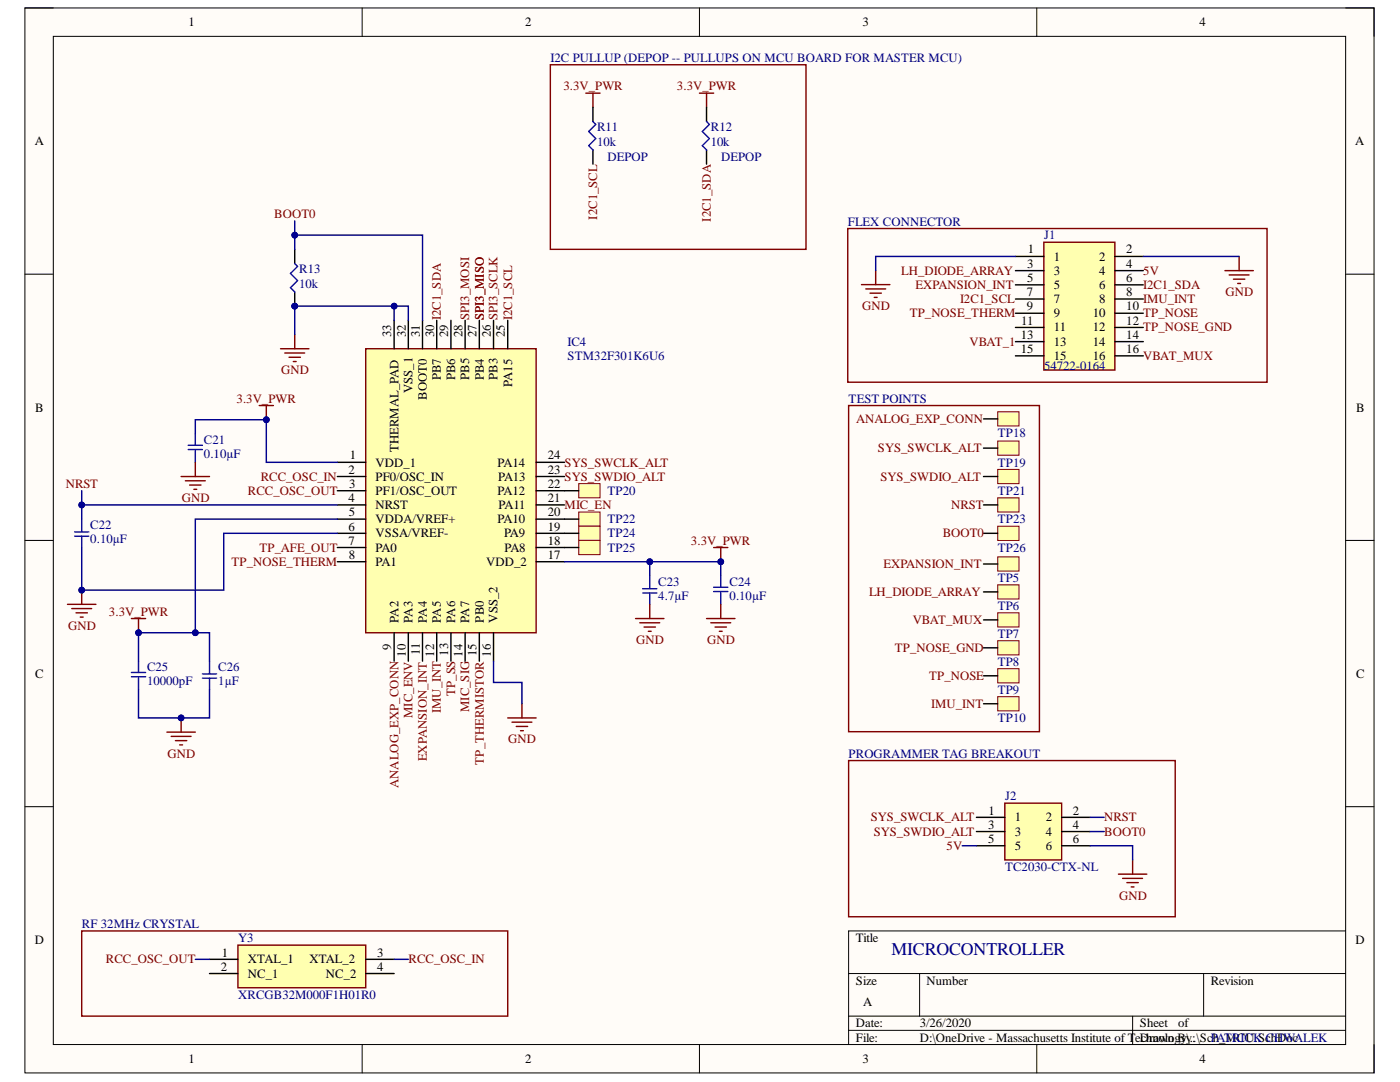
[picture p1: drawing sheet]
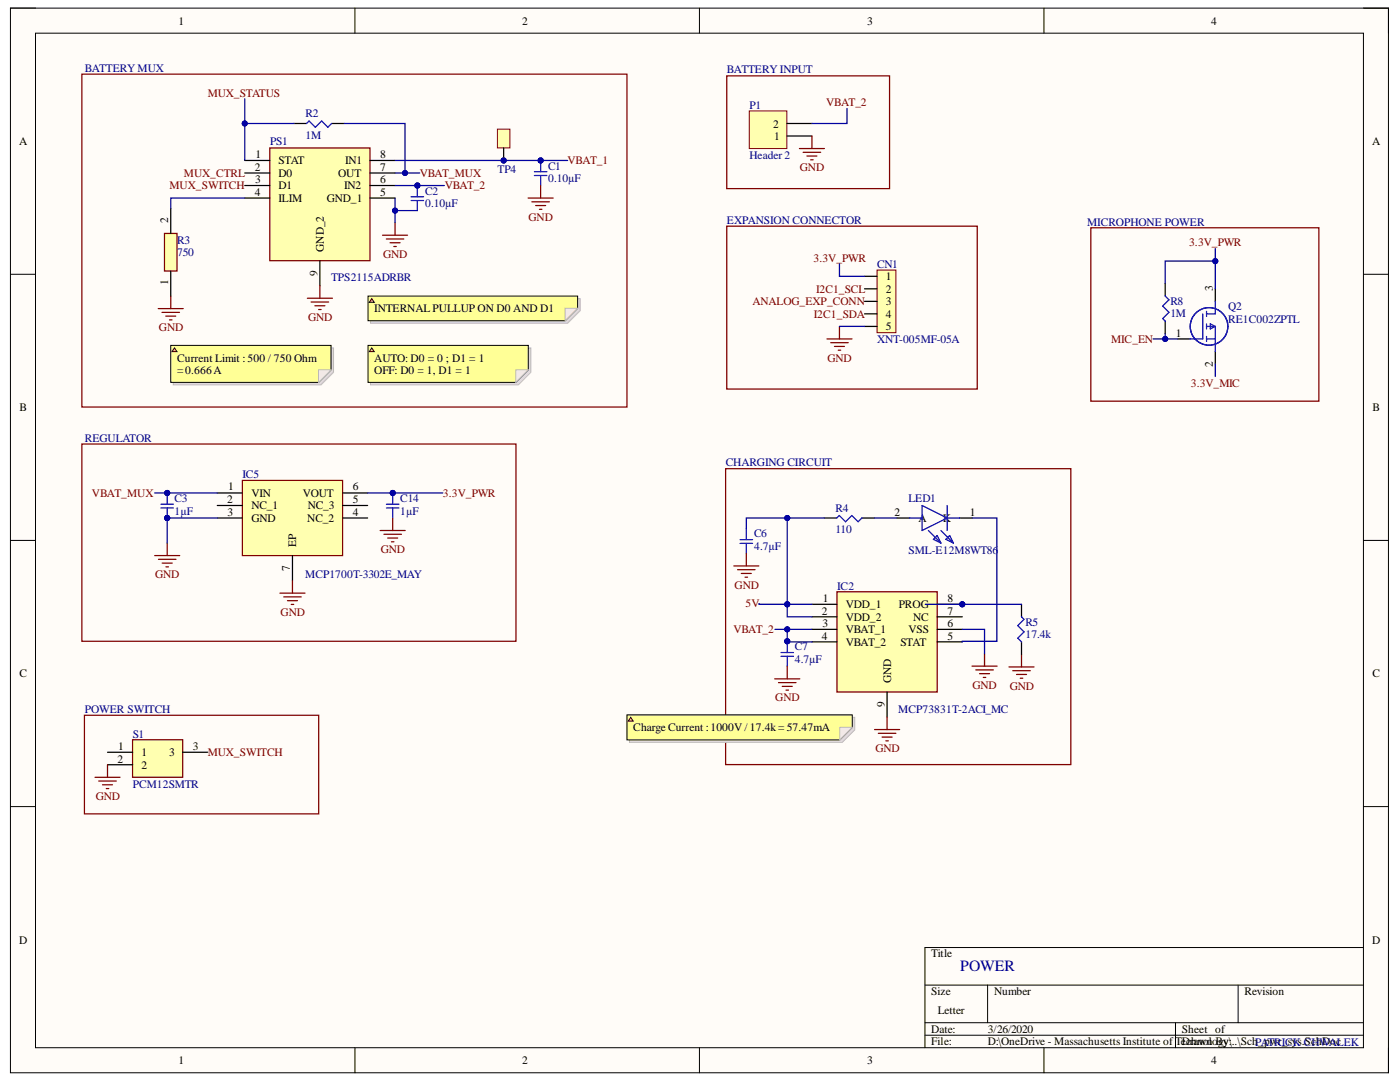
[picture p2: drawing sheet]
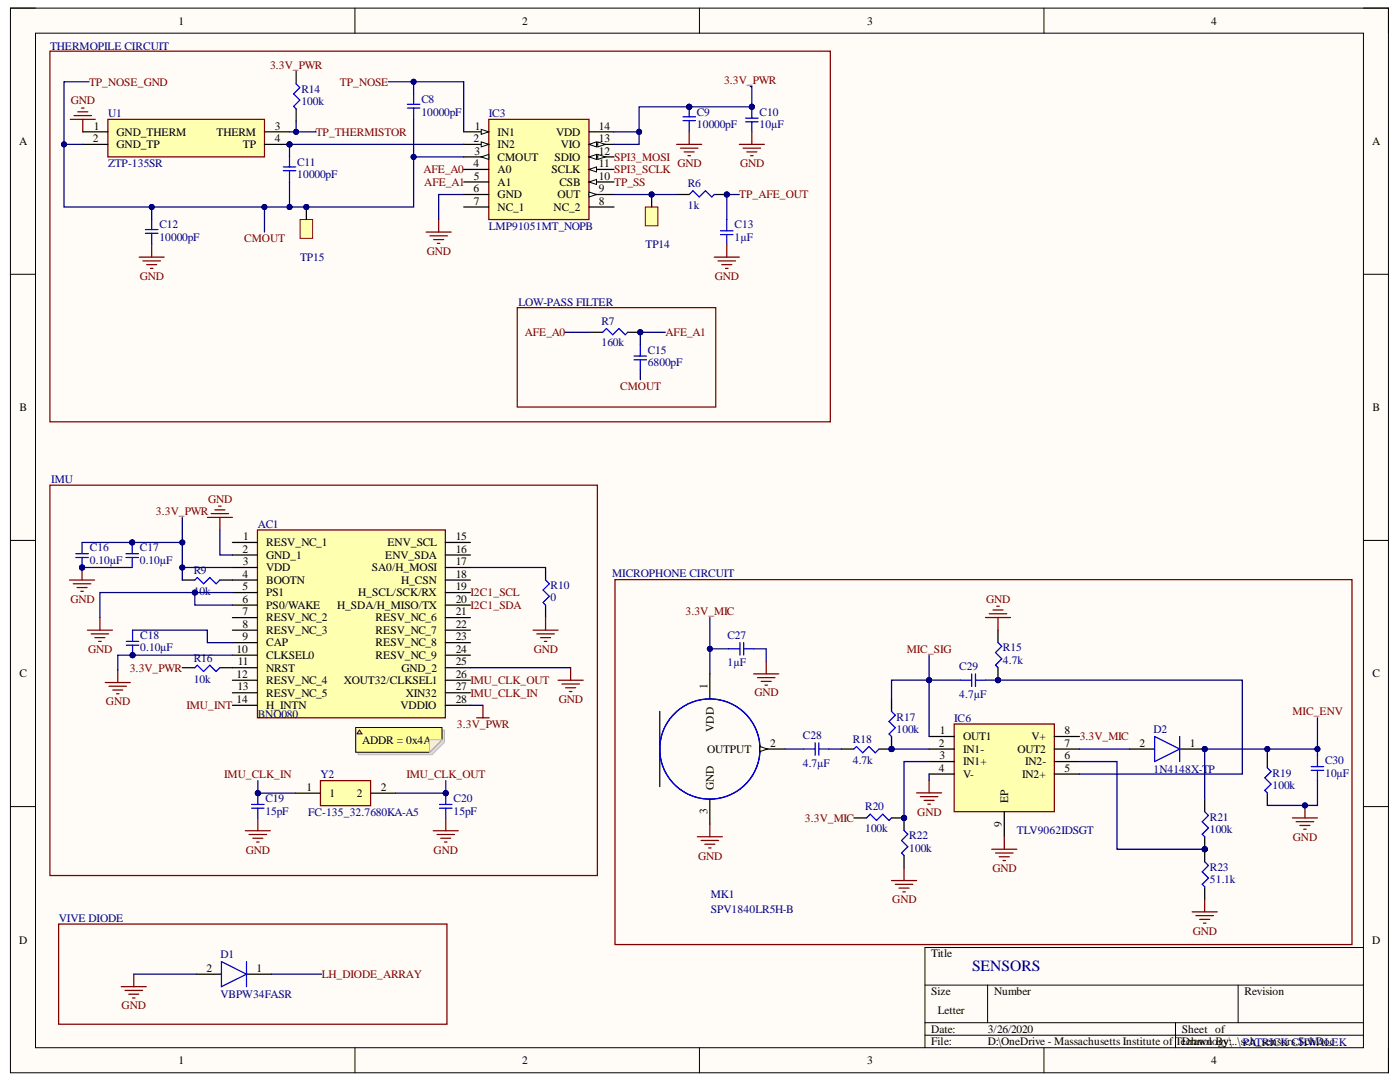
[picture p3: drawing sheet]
# Altium project POWER_PCB.PrjPcb
3 sheets, 88 parts. Net scope: global (net labels, ports and power ports of the same name join across sheets).
Board file: POWER_PCB_v2.PcbDoc
Sheets:
  Sch_pwr_sys.SchDoc
  sch_sensors.SchDoc
  Sch_MCU.SchDoc

## Sheet Sch_pwr_sys.SchDoc
size Letter

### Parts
C1  0.10µF  [SMD-0402C]
C2  0.10µF  [SMD-0402C]
C3  1µF  [SMD-0402C]
C6  4.7µF  [SMD-0402C]
C7  4.7µF  [SMD-0402C]
C14  1µF  [SMD-0402C]
CN1  XNT-005MF-05A  [XNT-005MF-05A]
IC2  MCP73831T-2ACI_MC  [SON50P300X200X100-9N-D]
IC5  MCP1700T-3302E_MAY  [SON65P200X200X90-7N]
LED1  SML-E12M8WT86  [LEDC1608X46N]
P1  Header 2  [HDR1X2]
PS1  TPS2115ADRBR  [SON65P300X300X100-9N-D]
Q2  RE1C002ZPTL  [SOTFL50P160X85-3N]
R2  1M  [SMD-0402-RES]
R3  750  [RESC1005X40N]
R4  110  [SMD-0402-RES]
R5  17.4k  [SMD-0402-RES]
R8  1M  [SMD-0402-RES]
S1  PCM12SMTR  [PCM12SMTR_1]
TP4  TestPoint  [TestPoint_0.4mm]  (value not drawn)

### Blocks framed on the sheet
BATTERY MUX: C1 C2 PS1 R2 R3 TP4
BATTERY INPUT: P1
EXPANSION CONNECTOR: CN1
REGULATOR: C3 C14 IC5
CHARGING CIRCUIT: C6 C7 IC2 LED1 R4 R5
POWER SWITCH: S1

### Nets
3.3V_PWR: C14.1 CN1.1 IC5.6(VOUT) Q2.3(D) R8.1
GND: C1.2 C2.2 C3.2 C6.2 C7.2 C14.2 CN1.5 IC2.6(VSS) IC2.9(GND) IC5.3(GND) IC5.7(EP) P1.1 PS1.5(GND_1) PS1.9(GND_2) R3.1 R5.1 S1.2
3.3V_MIC: Q2.2(S)
5V: C6.1 IC2.1(VDD_1) IC2.2(VDD_2) R4.2
ANALOG_EXP_CONN: CN1.3
I2C1_SCL: CN1.2
I2C1_SDA: CN1.4
MIC_EN: Q2.1(G) R8.2
MUX_CTRL: PS1.2(D0)
MUX_STATUS: PS1.1(STAT) R2.2
MUX_SWITCH: PS1.3(D1) S1.3
VBAT_1: C1.1 PS1.8(IN1) TP4.1
VBAT_2: C2.1 C7.1 IC2.3(VBAT_1) IC2.4(VBAT_2) P1.2 PS1.6(IN2)
VBAT_MUX: C3.1 IC5.1(VIN) PS1.7(OUT) R2.1
NetIC2_5: IC2.5(STAT) LED1.1(K)
NetIC2_8: IC2.8(PROG) R5.2
NetLED1_2: LED1.2(A) R4.1
NetPS1_4: PS1.4(ILIM) R3.2

Not connected (* = marked no-connect by the designer): IC2 7(NC); IC5 2(NC_1) 4(NC_2) 5(NC_3); S1 1

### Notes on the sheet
- MICROPHONE POWER
- (near PS1) INTERNAL PULLUP ON D0 AND D1
- Current Limit : 500 / 750 Ohm = 0.666 A
- AUTO: D0 = 0 ; D1 = 1
  OFF: D0 = 1, D1 = 1
- (near IC2) Charge Current : 1000V / 17.4k = 57.47mA
- POWER
- PATRICK CHWALEK

## Sheet sch_sensors.SchDoc
size Letter

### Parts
AC1  BNO080  [BNO080]
C8  10000pF  [SMD-0402C]
C9  10000pF  [SMD-0402C]
C10  10µF  [SMD-0402C]
C11  10000pF  [SMD-0402C]
C12  10000pF  [SMD-0402C]
C13  1µF  [SMD-0402C]
C15  6800pF  [SMD-0402C]
C16  0.10µF  [CAPC1005X55N]
C17  0.10µF  [CAPC1005X55N]
C18  0.10µF  [CAPC1005X55N]
C19  15pF  [CAPC1005X55N]
C20  15pF  [CAPC1005X55N]
C27  1µF  [SMD-0402-RES]
C28  4.7µF  [SMD-0402C]
C29  4.7µF  [SMD-0402C]
C30  10µF  [SMD-0402C]
D1  VBPW34FASR  [VBPW34FASR]
D2  1N4148X-TP  [SODFL1608X70N]
IC3  LMP91051MT_NOPB  [SOP65P640X120-14N]
IC6  TLV9062IDSGT  [SON50P200X200X80-9N]
MK1  SPV1840LR5H-B  [*MIC_SPV1840LR5H-B]
R6  1k  [SMD-0402-RES]
R7  160k  [SMD-0402-RES]
R9  10k  [SMD-0402-RES]
R10  0  [SMD-0402-RES]
R14  100k  [SMD-0402-RES]
R15  4.7k  [SMD-0402-RES]
R16  10k  [SMD-0402-RES]
R17  100k  [SMD-0402-RES]
R18  4.7k  [SMD-0402-RES]
R19  100k  [SMD-0402-RES]
R20  100k  [SMD-0402-RES]
R21  100k  [SMD-0402-RES]
R22  100k  [SMD-0402-RES]
R23  51.1k  [SMD-0402-RES]
TP14  TestPoint  [TestPoint_0.4mm]  (value not drawn)
TP15  TestPoint  [TestPoint_0.4mm]  (value not drawn)
U1  ZTP-135SR  [ZTP-135SR]
Y2  FC-135_32.7680KA-A5  [FC135327680KAAG0]

### Blocks framed on the sheet
THERMOPILE CIRCUIT: C8-C13 IC3 R6 R14 TP14 TP15 U1
LOW-PASS FILTER: C15 R7
IMU: AC1 C16-C20 R9 R10 R16 Y2
VIVE DIODE: D1

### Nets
3.3V_PWR: AC1.3(VDD) AC1.28(VDDIO) C9.2 C10.1 C16.1 C17.1 IC3.13(VIO) IC3.14(VDD) R9.2 R14.1 R16.2
GND: AC1.2(GND_1) AC1.5(PS1) AC1.6(PS0/WAKE) AC1.10(CLKSEL0) AC1.25(GND_2) C9.1 C10.2 C12.1 C13.2 C16.2 C17.2 C18.2 C19.2 C20.2 C27.2 C30.2 D1.2(K) IC3.6(GND) IC6.4(V-) IC6.9(EP) MK1.3(GND) R10.2 R15.1 R19.2 R22.2 R23.2 U1.1(GND_THERM)
3.3V_MIC: C27.1 IC6.8(V+) MK1.1(VDD) R20.1
AFE_A0: IC3.4(A0) R7.1
AFE_A1: C15.1 IC3.5(A1) R7.2
CMOUT: C8.1 C11.1 C12.2 C15.2 IC3.3(CMOUT) TP15.1 U1.2(GND_TP)  [also labelled TP_NOSE_GND]
I2C1_SCL: AC1.19(H_SCL/SCK/RX)
I2C1_SDA: AC1.20(H_SDA/H_MISO/TX)
IMU_CLK_IN: AC1.27(XIN32) C19.1 Y2.1
IMU_CLK_OUT: AC1.26(XOUT32/CLKSEL1) C20.1 Y2.2
IMU_INT: AC1.14(H_INTN)
LH_DIODE_ARRAY: D1.1(A)
MIC_ENV: C30.1 D2.1(K) R19.1 R21.1
MIC_SIG: C29.1 IC6.1(OUT1) R17.1
SPI3_MOSI: IC3.12(SDIO)
SPI3_SCLK: IC3.11(SCLK)
TP_AFE_OUT: C13.1 R6.2
TP_NOSE: C8.2 IC3.1(IN1)
TP_SS: IC3.10(CSB)
TP_THERMISTOR: R14.2 U1.3(THERM)
NetAC1_4: AC1.4(BOOTN) R9.1
NetAC1_9: AC1.9(CAP) C18.1
NetAC1_11: AC1.11(NRST) R16.1
NetAC1_17: AC1.17(SA0/H_MOSI) R10.1
NetC11_2: C11.2 IC3.2(IN2) U1.4(TP)
NetC28_1: C28.1 MK1.2(OUTPUT)
NetC28_2: C28.2 R18.2
NetC29_2: C29.2 IC6.5(IN2+) R15.2
NetD2_2: D2.2(A) IC6.7(OUT2)
NetIC3_9: IC3.9(OUT) R6.1 TP14.1
NetIC6_2: IC6.2(IN1-) R17.2 R18.1
NetIC6_3: IC6.3(IN1+) R20.2 R22.1
NetIC6_6: IC6.6(IN2-) R21.2 R23.1

Not connected (* = marked no-connect by the designer): AC1 1(RESV_NC_1) 7(RESV_NC_2) 8(RESV_NC_3) 12(RESV_NC_4) 13(RESV_NC_5) 15(ENV_SCL) 16(ENV_SDA) 18(H_CSN) 21(RESV_NC_6) 22(RESV_NC_7) 23(RESV_NC_8) 24(RESV_NC_9); IC3 7(NC_1) 8(NC_2)

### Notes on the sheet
- MICROPHONE CIRCUIT
- (near AC1) ADDR = 0x4A
- SENSORS
- PATRICK CHWALEK

## Sheet Sch_MCU.SchDoc
size A

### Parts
C21  0.10µF  [SMD-0402C]
C22  0.10µF  [SMD-0402C]
C23  4.7µF  [SMD-0402C]
C24  0.10µF  [SMD-0402C]
C25  10000pF  [SMD-0402C]
C26  1µF  [SMD-0402C]
IC4  STM32F301K6U6  [QFN50P500X500X60-33N-D]
J1  54722-0164  [54722-0164]
J2  TC2030-CTX-NL  [TC2030MCPNL10]
R11  10k  [SMD-0402-RES]
R12  10k  [SMD-0402-RES]
R13  10k  [SMD-0402-RES]
TP5  TestPoint  [TestPoint_0.4mm]  (value not drawn)
TP6  TestPoint  [TestPoint_0.4mm]  (value not drawn)
TP7  TestPoint  [TestPoint_0.4mm]  (value not drawn)
TP8  TestPoint  [TestPoint_0.4mm]  (value not drawn)
TP9  TestPoint  [TestPoint_0.4mm]  (value not drawn)
TP10  TestPoint  [TestPoint_0.4mm]  (value not drawn)
TP18  TestPoint  [TestPoint_0.4mm]  (value not drawn)
TP19  TestPoint  [TestPoint_0.4mm]  (value not drawn)
TP20  TestPoint  [TESTPOINT_1MM_OVAL]  (value not drawn)
TP21  TestPoint  [TestPoint_0.4mm]  (value not drawn)
TP22  TestPoint  [TESTPOINT_1MM_OVAL]  (value not drawn)
TP23  TestPoint  [TestPoint_0.4mm]  (value not drawn)
TP24  TestPoint  [TESTPOINT_1MM_OVAL]  (value not drawn)
TP25  TestPoint  [TESTPOINT_1MM_OVAL]  (value not drawn)
TP26  TestPoint  [TestPoint_0.4mm]  (value not drawn)
Y3  XRCGB32M000F1H01R0  [XRCGB32M000F1H01R0]

### Blocks framed on the sheet
FLEX CONNECTOR: J1
TEST POINTS: TP5-TP10 TP18 TP19 TP21 TP23 TP26
PROGRAMMER TAG BREAKOUT: J2
RF 32MHz CRYSTAL: Y3

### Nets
3.3V_PWR: C21.2 C23.1 C24.2 C25.2 C26.1 IC4.1(VDD_1) IC4.5(VDDA/VREF+) IC4.17(VDD_2) R11.2 R12.2
GND: C21.1 C22.2 C23.2 C24.1 C25.1 C26.2 IC4.6(VSSA/VREF-) IC4.16(VSS_2) IC4.32(VSS_1) IC4.33(THERMAL_PAD) J1.1 J1.2 J2.6 R13.1
5V: J1.4 J2.5
ANALOG_EXP_CONN: IC4.9(PA2) TP18.1
BOOT0: IC4.31(BOOT0) J2.4 R13.2 TP26.1
EXPANSION_INT: IC4.11(PA4) J1.5 TP5.1
I2C1_SCL: IC4.25(PA15) J1.7 R11.1
I2C1_SDA: IC4.30(PB7) J1.6 R12.1
IMU_INT: IC4.12(PA5) J1.8 TP10.1
LH_DIODE_ARRAY: J1.3 TP6.1
MIC_EN: IC4.21(PA11)
MIC_ENV: IC4.10(PA3)
MIC_SIG: IC4.14(PA7)
NRST: C22.1 IC4.4(NRST) J2.2 TP23.1
RCC_OSC_IN: IC4.2(PF0/OSC_IN) Y3.3(XTAL_2)
RCC_OSC_OUT: IC4.3(PF1/OSC_OUT) Y3.1(XTAL_1)
SPI3_MISO: IC4.27(PB4)
SPI3_MOSI: IC4.28(PB5)
SPI3_SCLK: IC4.26(PB3)
SYS_SWCLK_ALT: IC4.24(PA14) J2.1 TP19.1
SYS_SWDIO_ALT: IC4.23(PA13) J2.3 TP21.1
TP_AFE_OUT: IC4.7(PA0)
TP_NOSE: J1.10 TP9.1
TP_NOSE_GND: J1.12 TP8.1  [project net CMOUT]
TP_NOSE_THERM: IC4.8(PA1) J1.9
TP_SS: IC4.13(PA6)
TP_THERMISTOR: IC4.15(PB0)
VBAT_1: J1.13
VBAT_MUX: J1.16 TP7.1
NetIC4_18: IC4.18(PA8) TP25.1
NetIC4_19: IC4.19(PA9) TP24.1
NetIC4_20: IC4.20(PA10) TP22.1
NetIC4_22: IC4.22(PA12) TP20.1

Not connected (* = marked no-connect by the designer): IC4 29(PB6); J1 11 14 15; Y3 2(NC_1) 4(NC_2)

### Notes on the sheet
- I2C PULLUP (DEPOP -- PULLUPS ON MCU BOARD FOR MASTER MCU)
- (near R11) DEPOP
- (near R12) DEPOP
- MICROCONTROLLER
- PATRICK CHWALEK

## Nets that join several sheets
3.3V_PWR: Sch_pwr_sys (5 pins), sch_sensors (11 pins), Sch_MCU (10 pins)
GND: Sch_pwr_sys (17 pins), sch_sensors (27 pins), Sch_MCU (14 pins)
3.3V_MIC: Sch_pwr_sys (Q2.2), sch_sensors (C27.1 IC6.8 MK1.1 R20.1)
5V: Sch_pwr_sys (C6.1 IC2.1 IC2.2 R4.2), Sch_MCU (J1.4 J2.5)
ANALOG_EXP_CONN: Sch_pwr_sys (CN1.3), Sch_MCU (IC4.9 TP18.1)
CMOUT: sch_sensors (7 pins), Sch_MCU (J1.12 TP8.1)
I2C1_SCL: Sch_pwr_sys (CN1.2), sch_sensors (AC1.19), Sch_MCU (IC4.25 J1.7 R11.1)
I2C1_SDA: Sch_pwr_sys (CN1.4), sch_sensors (AC1.20), Sch_MCU (IC4.30 J1.6 R12.1)
IMU_INT: sch_sensors (AC1.14), Sch_MCU (IC4.12 J1.8 TP10.1)
LH_DIODE_ARRAY: sch_sensors (D1.1), Sch_MCU (J1.3 TP6.1)
MIC_EN: Sch_pwr_sys (Q2.1 R8.2), Sch_MCU (IC4.21)
MIC_ENV: sch_sensors (C30.1 D2.1 R19.1 R21.1), Sch_MCU (IC4.10)
MIC_SIG: sch_sensors (C29.1 IC6.1 R17.1), Sch_MCU (IC4.14)
SPI3_MOSI: sch_sensors (IC3.12), Sch_MCU (IC4.28)
SPI3_SCLK: sch_sensors (IC3.11), Sch_MCU (IC4.26)
TP_AFE_OUT: sch_sensors (C13.1 R6.2), Sch_MCU (IC4.7)
TP_NOSE: sch_sensors (C8.2 IC3.1), Sch_MCU (J1.10 TP9.1)
TP_SS: sch_sensors (IC3.10), Sch_MCU (IC4.13)
TP_THERMISTOR: sch_sensors (R14.2 U1.3), Sch_MCU (IC4.15)
VBAT_1: Sch_pwr_sys (C1.1 PS1.8 TP4.1), Sch_MCU (J1.13)
VBAT_MUX: Sch_pwr_sys (C3.1 IC5.1 PS1.7 R2.1), Sch_MCU (J1.16 TP7.1)
